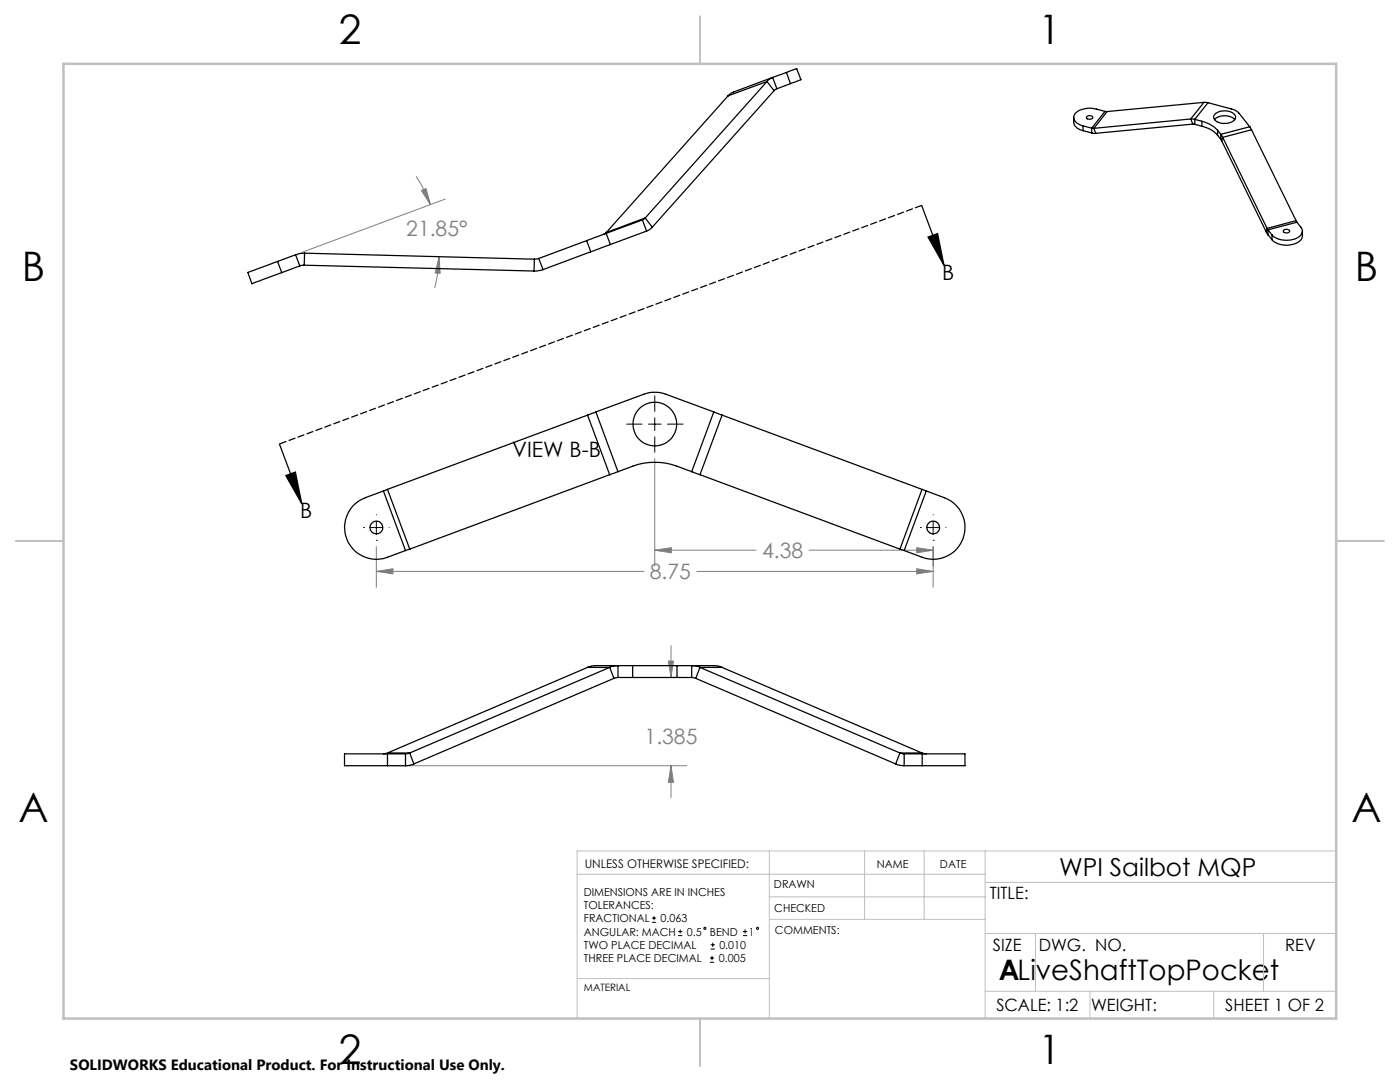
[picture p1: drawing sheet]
<svg xmlns="http://www.w3.org/2000/svg" width="279mm" height="216mm" viewBox="0 0 279 216" stroke-linecap="round" stroke-linejoin="round" font-family="sans-serif">
<g fill="none" stroke="#000" stroke-width=".2">
<path d="M130.7 79v3.1M125.1 84.6h3M129.4 84.6h2.5M130.7 83.4v2.5M130.7 87.2v3M133.2 84.6h3.1M72.6 105.3h.1M73.8 105.3h2.6M75.1 107.8h.1M75.1 102.7h.1M75.1 104v2.5M77.6 105.3h.1"/>
<path d="M183.7 105.3h.1M185 105.3h2.5M186.2 107.8h.1M186.2 102.7h.1M186.2 104v2.5M188.8 105.3h.1M130.1 184h.9M130.1 183.2h.9M130.5 182.8v.8M135.3 186.7h.9M135.3 185.9h.9M135.7 185.5v.8"/>
<path d="M141.7 192h.8M141.7 191.2h.8M141.8 189.4h.9M141.8 188.5h.9M142.1 190.7v.9M142.2 188.1v.8M148.3 186.7h.8M148.3 185.9h.8M148.7 185.5v.8"/>
<circle cx="140.7" cy="185.2" r=".22"/>
<circle cx="151.2" cy="185.2" r=".22"/>
</g>
<path d="M183.9 41l4.5 11.9M185.2 47.3l1.9-.7 1.3 6.3zM55.8 88.6l4.4 11.9M57 94.9l1.9-.7 1.3 6.3z" fill="none" stroke="#000" stroke-width=".25"/>
<g fill="none" stroke="#808080" stroke-width=".2">
<path d="M83 35.2a28.9 28.9 0 0 1 2.9 5.7M84.1 38l.9-.4 .9 3.3zM88.9 39.7l-28.7 10.7M87.6 51.2l.2 3.3h-.9zM87.6 51.2a31.2 31.2 0 0 1-.9 6.3M130.7 91.5v21.5M75.1 109.1v8.1M75.1 114h53.4M75.1 114l3.3-.5v1zM130.7 109.8l3.3-.5v1zM130.7 109.8h20.2M139.1 114h47.1"/>
<path d="M161.5 109.8h24.7M183 113.5l3.2 .5-3.2 .5zM183 109.3l3.2 .5-3.2 .5zM186.2 109.1v8.1M133.4 131.9h1l-.5 3.3zM133.9 128.8v6.4M78.6 152.8h58.5M133.9 152.8l.5 3.3h-1zM133.9 152.8v6.3"/>
</g>
<path d="M184 41l-128.2 47.6" fill="none" stroke="#000" stroke-width=".25" stroke-dasharray="1.3 .6" stroke-dashoffset="-.1"/>
<g fill="none" stroke="#c0c0c0" stroke-width=".2">
<path d="M115.2 174.4h81.4M153.5 169.8v33.4M153.5 179h43.1M172.5 169.8v13.6M184.4 169.8v13.6M196.6 169.8v33.4M196.6 176.1h70.1M266.7 169.8h-151.5v33.4M115.2 195.3h38.4M153.6 183.4h43M196.6 197.8h70.1M196.6 186.3h70.1"/>
<path d="M206.7 186.3v11.5M217.5 197.8v5.4M242.2 197.8v5.4M252.2 186.3v11.5"/>
</g>
<path d="M139.7 3.2v9.5M3.1 107.9h9.6M266.7 107.9h9.5M139.7 203.2v9.6" fill="none" stroke="#c0c0c0" stroke-width=".25"/>
<path d="M12.7 12.7h254v190.5h-254z" fill="none" stroke="#c0c0c0" stroke-width=".5"/>
<path d="M185.2 47.3l1.9-.7 1.3 6.3zM57 94.9l1.9-.7 1.3 6.3z" fill="#000"/>
<path d="M133.4 131.9h1l-.5 3.3zM133.9 152.8l.5 3.3h-1zM75.1 114l3.3-.5v1zM183 113.5l3.2 .5-3.2 .5zM130.7 109.8l3.3-.5v1zM183 109.3l3.2 .5-3.2 .5zM87.6 51.2l.2 3.3h-.9zM84.1 38l.9-.4 .9 3.3z" fill="#808080"/>
<g fill="none" stroke="#000" stroke-width=".25">
<path d="M145.3 19.1l-24.3 27.3M153.1 16.3l-7.8 2.8M153.1 16.3l-24.3 27.2M153.1 16.3l1.4 1.8M154.2 15.5l-1.1 .8M154.2 15.5l-7.9 2.9-1 .7M154.2 15.5l.8 2.2M154.5 18.1l-24.3 27.2M155 17.7l-.5 .4M157 14.5l2-.8 .8 2.2-2 .8M157 14.5l.8 2.2M157 14.5l-2.8 1"/>
<path d="M157.8 16.7l-2.8 1M214.3 23.4v1a2.14 2.14 0 0 0 1.8 1.7M216.1 25.1l1.8 .5M216.1 26.1l1.8 .4M216.1 25.1v1M216.9 23.3a.74 .74 0 0 1 1.2 .2 .69 .69 0 0 1-.7 .3 .69 .69 0 0 1-.5-.5zM217.9 25.6h.4M217.9 26.5l.8 .1M217.9 25.6v.9M218.3 25.6l.4 1M220.5 22.2l-1.7-.4a4.2 4.2 0 0 0-4.4 1.1 1.48 1.48 0 0 0 1.1 2l.6 .2M220.5 22.2l.4 .1"/>
<path d="M220.5 22.2l-2.6 3.4M220.9 22.3l-2.6 3.3M237.6 23.7l.8 .1M237.6 23.7l-19.3 1.9M237.6 23.7l.5 1.1M238.1 24.8h.3M238.1 24.8l-19.4 1.8M238.4 23.8l1.5 .4M238.4 23.8v1M238.4 24.8l1.5 .4M239.9 24.2a6.2 6.2 0 0 1 3.1 1.8M239.9 25.2a5.6 5.6 0 0 1 3.1 1.8"/>
<path d="M239.9 24.2v1M240.3 20.4l.8 .1M240.3 20.4l-19.4 1.9M240.3 20.4l-2.7 3.3M241.1 20.5l5.4 1.5 .8 .6 2.1 2.7M241.1 20.5l-2.7 3.3M242.4 23.9a2.98 2.98 0 0 1 4 0M242.6 22.6a2.95 2.95 0 0 1 3.9 .5 1.29 1.29 0 0 1-1.4 1.5 2.43 2.43 0 0 1-2.9-1.1l.1-.4zM243 26l.6 .8M243 26v1M243 27l.6 .8M243.6 26.8l.4 .6"/>
<path d="M243.6 27.8l.2 .3M243.6 26.8v1M243.8 28.1l8.9 18.1M244 27.4l8.9 18.2M244 27.4l-.2 .7M249.4 25.3l.4 .6M249.4 25.3l-5.8 1.5M249.8 25.9l-5.8 1.5M249.8 25.9l8.9 18.1M55.4 52.2l-5.9 2.2 .8 2.2 5.9-2.2M55.4 52.2l.8 2.2M59 50.8l.8 2.3"/>
<path d="M59 50.8l-3.6 1.4M59.8 53.1l-3.6 1.3M60.7 52.9l-.9 .2M60.7 52.9l45.9 1.2M60.8 50.5l-1.8 .3M60.8 50.5l-.1 2.4M60.8 50.5l45.8 1.2M106.6 51.7v2.4M107.5 51.6l-.9 .1M107.5 51.6l.9 2.2M108.4 53.8l-1.8 .3M117.1 48l.8 2.2"/>
<path d="M117.1 48l-9.6 3.6M117.9 50.2l-9.5 3.6M121 46.6l-3.9 1.4M121 46.6l.8 2.2M121 46.4l-.6 .4M121.8 48.8l-3.9 1.4M128.2 43.9l.8 2.2M128.2 43.9l-7.2 2.7M128.8 43.5l-.6 .4M128.8 43.5l-7.8 2.9M128.8 43.5l1.4 1.8M129 46.1l-7.2 2.7"/>
<path d="M130.2 45.3l-1.2 .8M252.7 46.2l.3 .6M252.9 45.6l.1 .3M252.9 45.6l-.2 .6M253 45.9l.9 1M253 45.9v.9M253 46.8l.9 1M253.9 46.9v.9M256.2 45.9a.74 .74 0 0 1 1.2 .3 .75 .75 0 0 1-1.3-.1zM258.7 44l.1 .3M258.7 44l-5.8 1.6M258.8 44.3l.8 1.1a1.43 1.43 0 0 1-.9 2.2 4.7 4.7 0 0 1-4.8-.7"/>
<path d="M258.8 44.3l-5.8 1.6M259.9 46.1v1a2.45 2.45 0 0 1-2.5 1.8 4.2 4.2 0 0 1-3.5-1.1M76.5 98l-3.6 1.3a6.3 6.3 0 0 0-3.7 8.2 6.3 6.3 0 0 0 8.1 3.7l3.6-1.3M76.5 98l4.4 11.9M77.3 97.6l-.8 .4M77.3 97.6l4.5 12M117.3 82.8l4.4 11.9M117.3 82.8l-40 14.8M118.9 82.2l9.6-3.5a6.5 6.5 0 0 1 4.4 0l9.6 3.5M118.9 82.2l-1.6 .6M118.9 82.2l4.4 11.9M121.7 94.7l-39.9 14.9"/>
<path d="M123.3 94.1a17.2 17.2 0 0 1 7.4-1.8 12 12 0 0 1 4.4 .7l2.9 1.1M123.3 94.1l-1.6 .6M138 94.1l1.7 .6M139.7 94.7l39.9 14.9M142.5 82.2l1.6 .6M142.5 82.2l-4.5 11.9M144.1 82.8l-4.4 11.9M144.1 82.8l39.9 14.8M184 97.6l.9 .4M184 97.6l-4.4 12M184.9 98l3.6 1.3a6.3 6.3 0 0 1 3.7 8.2 6.3 6.3 0 0 1-8.2 3.7l-3.6-1.3M184.9 98l-4.5 11.9"/>
<path d="M81.8 109.6l-.9 .3M179.6 109.6l.8 .3M117.3 133.2h4.4M117.3 133.2l-40 17M121.7 133.2l.8-.3 .8-.1v2.4M121.7 133.2l-39.9 17M121.7 133.2l.8 2.2M122.5 135.4l-39.9 17M123.3 135.2l-.8 .2M123.3 135.2h3M126.3 132.8h-7.6l-1.4 .4M126.3 132.8h8.8"/>
<path d="M126.3 135.2h8.8M126.3 132.8v2.4M135.1 132.8h7.6l1.4 .4M135.1 132.8v2.4M135.1 135.2h2.9M138 135.2l.9 .2M138.9 135.4l39.9 17M139.7 133.2l-.8-.3-.9-.1v2.4M139.7 133.2l39.9 17M139.7 133.2l-.8 2.2M139.7 133.2h4.4M144.1 133.2l39.9 17"/>
<path d="M77.3 150.4h-8.5v2.4h8.5M77.3 150.2l-.8 .2M77.3 150.4v2.4M77.3 152.8h3.6M77.3 150.4h3.6M77.3 150.2h4.5M80.9 150.4v2.4M81.8 150.2l-.9 .2M81.8 150.2l.8 2.2M82.6 152.4l-.8 .3-.9 .1M178.8 152.4l.8 .3 .8 .1M179.6 150.2l.8 .2"/>
<path d="M179.6 150.2h4.4M179.6 150.2l-.8 2.2M180.4 150.4v2.4M180.4 152.8h3.6M180.4 150.4h3.6M184 150.2l.9 .2M184 150.4h8.6v2.4h-8.6M184 150.4v2.4"/>
<circle cx="130.7" cy="84.6" r="4.4"/>
<circle cx="75.1" cy="105.3" r="1.27"/>
<circle cx="186.2" cy="105.3" r="1.27"/>
</g>
<g font-size="8.1">
<text x="67.6" y="8.9">2</text>
<text x="207.3" y="8.9">1</text>
<text x="4.4" y="56.2">B</text>
<text x="270.4" y="56.2">B</text>
<text x="3.7" y="164.1">A</text>
<text x="269.7" y="164.1">A</text>
<text x="67.6" y="212.4">2</text>
<text x="207.3" y="212.4">1</text>
</g>
<text font-size="5.6" x="199.3" y="195.5">ALiveShaftTopPocket</text>
<text font-size="4.9" x="211.4" y="174.7">WPI Sailbot MQP</text>
<g font-size="4.2" fill="#808080">
<text x="81.1" y="47.1">21.85°</text>
<text x="152.1" y="111.4">4.38</text>
<text x="129.7" y="115.6">8.75</text>
<text x="128.6" y="148.5">1.385</text>
</g>
<g font-size="4.2">
<text x="188.1" y="55.8">B</text>
<text x="102.2" y="91.1">VIEW B-B</text>
<text x="59.9" y="103.4">B</text>
</g>
<g font-size="3.4">
<text x="197.6" y="179.4">TITLE:</text>
<text x="198.2" y="189.8">SIZE</text>
<text x="207.3" y="189.8">DWG. NO.</text>
<text x="256.5" y="189.8">REV</text>
<text x="198.8" y="201.7">SCALE: 1:2</text>
<text x="217.7" y="201.8">WEIGHT:</text>
<text x="244.5" y="201.7">SHEET 1 OF 2</text>
</g>
<text font-size="3" x="14" y="213.5">SOLIDWORKS Educational Product. For Instructional Use Only.</text>
<text font-size="2.4" x="116.7" y="173.2">UNLESS OTHERWISE SPECIFIED:</text>
<g font-size="2.2">
<text x="175" y="173.2">NAME</text>
<text x="187.6" y="173.2">DATE</text>
<text x="116.5" y="178.7">DIMENSIONS ARE IN INCHES</text>
<text x="154.5" y="177.1">DRAWN</text>
<text x="116.5" y="181.4">TOLERANCES:</text>
<text x="116.5" y="184">FRACTIONAL</text>
<text x="131.8" y="184">0.063</text>
<text x="154.5" y="182">CHECKED</text>
<text x="116.5" y="192">THREE PLACE DECIMAL</text>
<text x="116.5" y="189.3">TWO PLACE DECIMAL</text>
<text x="116.5" y="186.7">ANGULAR: MACH</text>
<text x="137.1" y="186.7">0.5</text>
<text x="141.7" y="186.7">BEND</text>
<text x="143.4" y="192">0.005</text>
<text x="143.6" y="189.3">0.010</text>
<text x="149.4" y="186.7">1</text>
<text x="154.7" y="186.4">COMMENTS:</text>
</g>
<text font-size="2" x="116.5" y="197.7">MATERIAL</text>
</svg>
